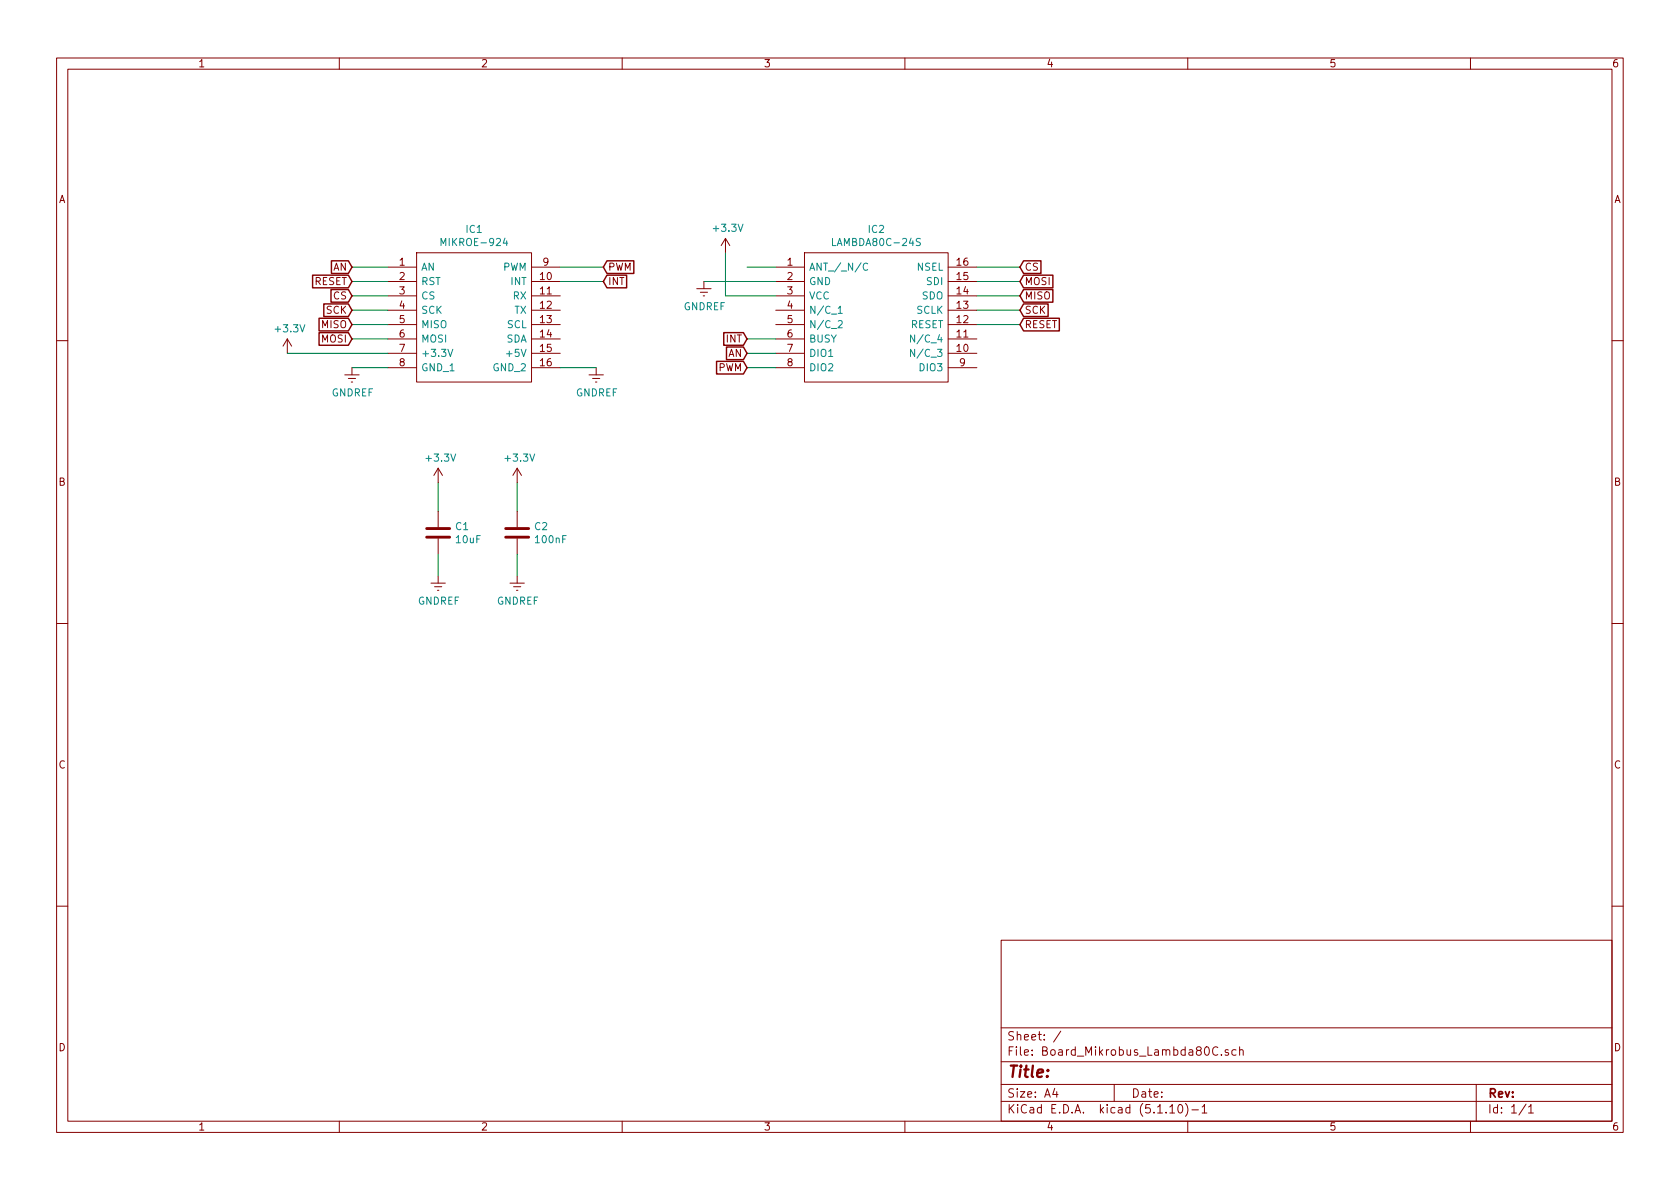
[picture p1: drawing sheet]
EESchema Schematic File Version 4
EELAYER 30 0
EELAYER END
$Descr A4 11693 8268
encoding utf-8
Sheet 1 1
Title ""
Date ""
Rev ""
Comp ""
Comment1 ""
Comment2 ""
Comment3 ""
Comment4 ""
$EndDescr
$Comp
L LAMBDA80C-24S:LAMBDA80C-24S IC2
U 1 1
P 5400 1850
F 0 "IC2" H 6100 2115 50  0000 C CNN
F 1 "LAMBDA80C-24S" H 6100 2024 50  0000 C CNN
F 2 "LIB_LAMBDA80C-24-Traversant:Lambda80C_24S-traversant" H 6650 1950 50  0001 L CNN
F 3 "https://www.arrow.com/en/products/lambda80c-24s/rf-solutions" H 6650 1850 50  0001 L CNN
F 4 "RF Transceiver FSK 3.3V 16-Pin SMD Module" H 6650 1750 50  0001 L CNN "Description"
F 5 "2" H 6650 1650 50  0001 L CNN "Height"
F 6 "RF SOLUTIONS" H 6650 1550 50  0001 L CNN "Manufacturer_Name"
F 7 "LAMBDA80C-24S" H 6650 1450 50  0001 L CNN "Manufacturer_Part_Number"
F 8 "223-LAMBDA80C-24S" H 6650 1350 50  0001 L CNN "Mouser Part Number"
F 9 "https://www.mouser.co.uk/ProductDetail/RF-Solutions/LAMBDA80C-24S?qs=17u8i%2FzlE89dhjIrlJ9FHg%3D%3D" H 6650 1250 50  0001 L CNN "Mouser Price/Stock"
F 10 "LAMBDA80C-24S" H 6650 1150 50  0001 L CNN "Arrow Part Number"
F 11 "https://www.arrow.com/en/products/lambda80c-24s/rf-solutions" H 6650 1050 50  0001 L CNN "Arrow Price/Stock"
	1    5400 1850
	1    0    0    -1  
$EndComp
$Comp
L MIKROE-924:MIKROE-924 IC1
U 1 1
P 2700 1850
F 0 "IC1" H 3300 2115 50  0000 C CNN
F 1 "MIKROE-924" H 3300 2024 50  0000 C CNN
F 2 "MIKROE-924:MIKROE924" H 3750 1950 50  0001 L CNN
F 3 "https://www.mikroe.com/microsd-click" H 3750 1850 50  0001 L CNN
F 4 "microSD click mikroBUS" H 3750 1750 50  0001 L CNN "Description"
F 5 "5" H 3750 1650 50  0001 L CNN "Height"
F 6 "MIKROELEKTRONIKA" H 3750 1550 50  0001 L CNN "Manufacturer_Name"
F 7 "MIKROE-924" H 3750 1450 50  0001 L CNN "Manufacturer_Part_Number"
F 8 "932-MIKROE-924" H 3750 1350 50  0001 L CNN "Mouser Part Number"
F 9 "https://www.mouser.com/Search/Refine.aspx?Keyword=932-MIKROE-924" H 3750 1250 50  0001 L CNN "Mouser Price/Stock"
F 10 "" H 3750 1150 50  0001 L CNN "Arrow Part Number"
F 11 "" H 3750 1050 50  0001 L CNN "Arrow Price/Stock"
	1    2700 1850
	1    0    0    -1  
$EndComp
Text GLabel 4200 1850 2    50   Input ~ 0
PWM
Text GLabel 4200 1950 2    50   Input ~ 0
INT
$Comp
L power:GNDREF #PWR0101
U 1 1
P 4150 2550
F 0 "#PWR0101" H 4150 2300 50  0001 C CNN
F 1 "GNDREF" H 4155 2377 50  0000 C CNN
F 2 "" H 4150 2550 50  0001 C CNN
F 3 "" H 4150 2550 50  0001 C CNN
	1    4150 2550
	1    0    0    -1  
$EndComp
$Comp
L power:GNDREF #PWR0102
U 1 1
P 2450 2550
F 0 "#PWR0102" H 2450 2300 50  0001 C CNN
F 1 "GNDREF" H 2455 2377 50  0000 C CNN
F 2 "" H 2450 2550 50  0001 C CNN
F 3 "" H 2450 2550 50  0001 C CNN
	1    2450 2550
	1    0    0    -1  
$EndComp
Text GLabel 2450 1850 0    50   Input ~ 0
AN
Text GLabel 2450 1950 0    50   Input ~ 0
RESET
Text GLabel 2450 2050 0    50   Input ~ 0
CS
Text GLabel 2450 2150 0    50   Input ~ 0
SCK
Text GLabel 2450 2250 0    50   Input ~ 0
MISO
Text GLabel 2450 2350 0    50   Input ~ 0
MOSI
$Comp
L power:+3.3V #PWR0103
U 1 1
P 2000 2450
F 0 "#PWR0103" H 2000 2300 50  0001 C CNN
F 1 "+3.3V" H 2015 2623 50  0000 C CNN
F 2 "" H 2000 2450 50  0001 C CNN
F 3 "" H 2000 2450 50  0001 C CNN
	1    2000 2450
	1    0    0    -1  
$EndComp
Wire Wire Line
	2700 1850 2450 1850
Wire Wire Line
	2450 1950 2700 1950
Wire Wire Line
	2700 2050 2450 2050
Wire Wire Line
	2450 2150 2700 2150
Wire Wire Line
	2700 2250 2450 2250
Wire Wire Line
	2450 2350 2700 2350
Wire Wire Line
	2450 2550 2700 2550
Wire Wire Line
	4200 1850 3900 1850
Wire Wire Line
	3900 1950 4200 1950
Wire Wire Line
	4150 2550 3900 2550
$Comp
L power:GNDREF #PWR0104
U 1 1
P 4900 1950
F 0 "#PWR0104" H 4900 1700 50  0001 C CNN
F 1 "GNDREF" H 4905 1777 50  0000 C CNN
F 2 "" H 4900 1950 50  0001 C CNN
F 3 "" H 4900 1950 50  0001 C CNN
	1    4900 1950
	1    0    0    -1  
$EndComp
Wire Wire Line
	4900 1950 5400 1950
$Comp
L power:+3.3V #PWR0105
U 1 1
P 5050 1750
F 0 "#PWR0105" H 5050 1600 50  0001 C CNN
F 1 "+3.3V" H 5065 1923 50  0000 C CNN
F 2 "" H 5050 1750 50  0001 C CNN
F 3 "" H 5050 1750 50  0001 C CNN
	1    5050 1750
	1    0    0    -1  
$EndComp
Wire Wire Line
	5050 1750 5050 2050
Wire Wire Line
	5050 2050 5400 2050
Text GLabel 5200 2350 0    50   Input ~ 0
INT
Text GLabel 5200 2450 0    50   Input ~ 0
AN
Text GLabel 5200 2550 0    50   Input ~ 0
PWM
Text GLabel 7100 1850 2    50   Input ~ 0
CS
Text GLabel 7100 2050 2    50   Input ~ 0
MISO
Text GLabel 7100 1950 2    50   Input ~ 0
MOSI
Wire Wire Line
	7100 1850 6800 1850
Wire Wire Line
	6800 1950 7100 1950
Wire Wire Line
	7100 2050 6800 2050
Text GLabel 7100 2150 2    50   Input ~ 0
SCK
Wire Wire Line
	7100 2150 6800 2150
Wire Wire Line
	5400 2350 5200 2350
Wire Wire Line
	5200 2450 5400 2450
Wire Wire Line
	5400 2550 5200 2550
$Comp
L Device:C C1
U 1 1
P 3050 3700
F 0 "C1" H 3165 3746 50  0000 L CNN
F 1 "10uF" H 3165 3655 50  0000 L CNN
F 2 "Capacitor_SMD:C_0805_2012Metric" H 3088 3550 50  0001 C CNN
F 3 "~" H 3050 3700 50  0001 C CNN
	1    3050 3700
	1    0    0    -1  
$EndComp
$Comp
L Device:C C2
U 1 1
P 3600 3700
F 0 "C2" H 3715 3746 50  0000 L CNN
F 1 "100nF" H 3715 3655 50  0000 L CNN
F 2 "Capacitor_SMD:C_0805_2012Metric" H 3638 3550 50  0001 C CNN
F 3 "~" H 3600 3700 50  0001 C CNN
	1    3600 3700
	1    0    0    -1  
$EndComp
$Comp
L power:+3.3V #PWR0106
U 1 1
P 3050 3350
F 0 "#PWR0106" H 3050 3200 50  0001 C CNN
F 1 "+3.3V" H 3065 3523 50  0000 C CNN
F 2 "" H 3050 3350 50  0001 C CNN
F 3 "" H 3050 3350 50  0001 C CNN
	1    3050 3350
	1    0    0    -1  
$EndComp
$Comp
L power:+3.3V #PWR0107
U 1 1
P 3600 3350
F 0 "#PWR0107" H 3600 3200 50  0001 C CNN
F 1 "+3.3V" H 3615 3523 50  0000 C CNN
F 2 "" H 3600 3350 50  0001 C CNN
F 3 "" H 3600 3350 50  0001 C CNN
	1    3600 3350
	1    0    0    -1  
$EndComp
$Comp
L power:GNDREF #PWR0108
U 1 1
P 3050 4000
F 0 "#PWR0108" H 3050 3750 50  0001 C CNN
F 1 "GNDREF" H 3055 3827 50  0000 C CNN
F 2 "" H 3050 4000 50  0001 C CNN
F 3 "" H 3050 4000 50  0001 C CNN
	1    3050 4000
	1    0    0    -1  
$EndComp
$Comp
L power:GNDREF #PWR0109
U 1 1
P 3600 4000
F 0 "#PWR0109" H 3600 3750 50  0001 C CNN
F 1 "GNDREF" H 3605 3827 50  0000 C CNN
F 2 "" H 3600 4000 50  0001 C CNN
F 3 "" H 3600 4000 50  0001 C CNN
	1    3600 4000
	1    0    0    -1  
$EndComp
Wire Wire Line
	3600 3350 3600 3550
Wire Wire Line
	3600 3850 3600 4000
Wire Wire Line
	3050 4000 3050 3850
Wire Wire Line
	3050 3550 3050 3350
Text GLabel 7100 2250 2    50   Input ~ 0
RESET
Wire Wire Line
	7100 2250 6800 2250
Wire Wire Line
	5400 1850 5200 1850
Wire Wire Line
	2000 2450 2700 2450
$EndSCHEMATC
